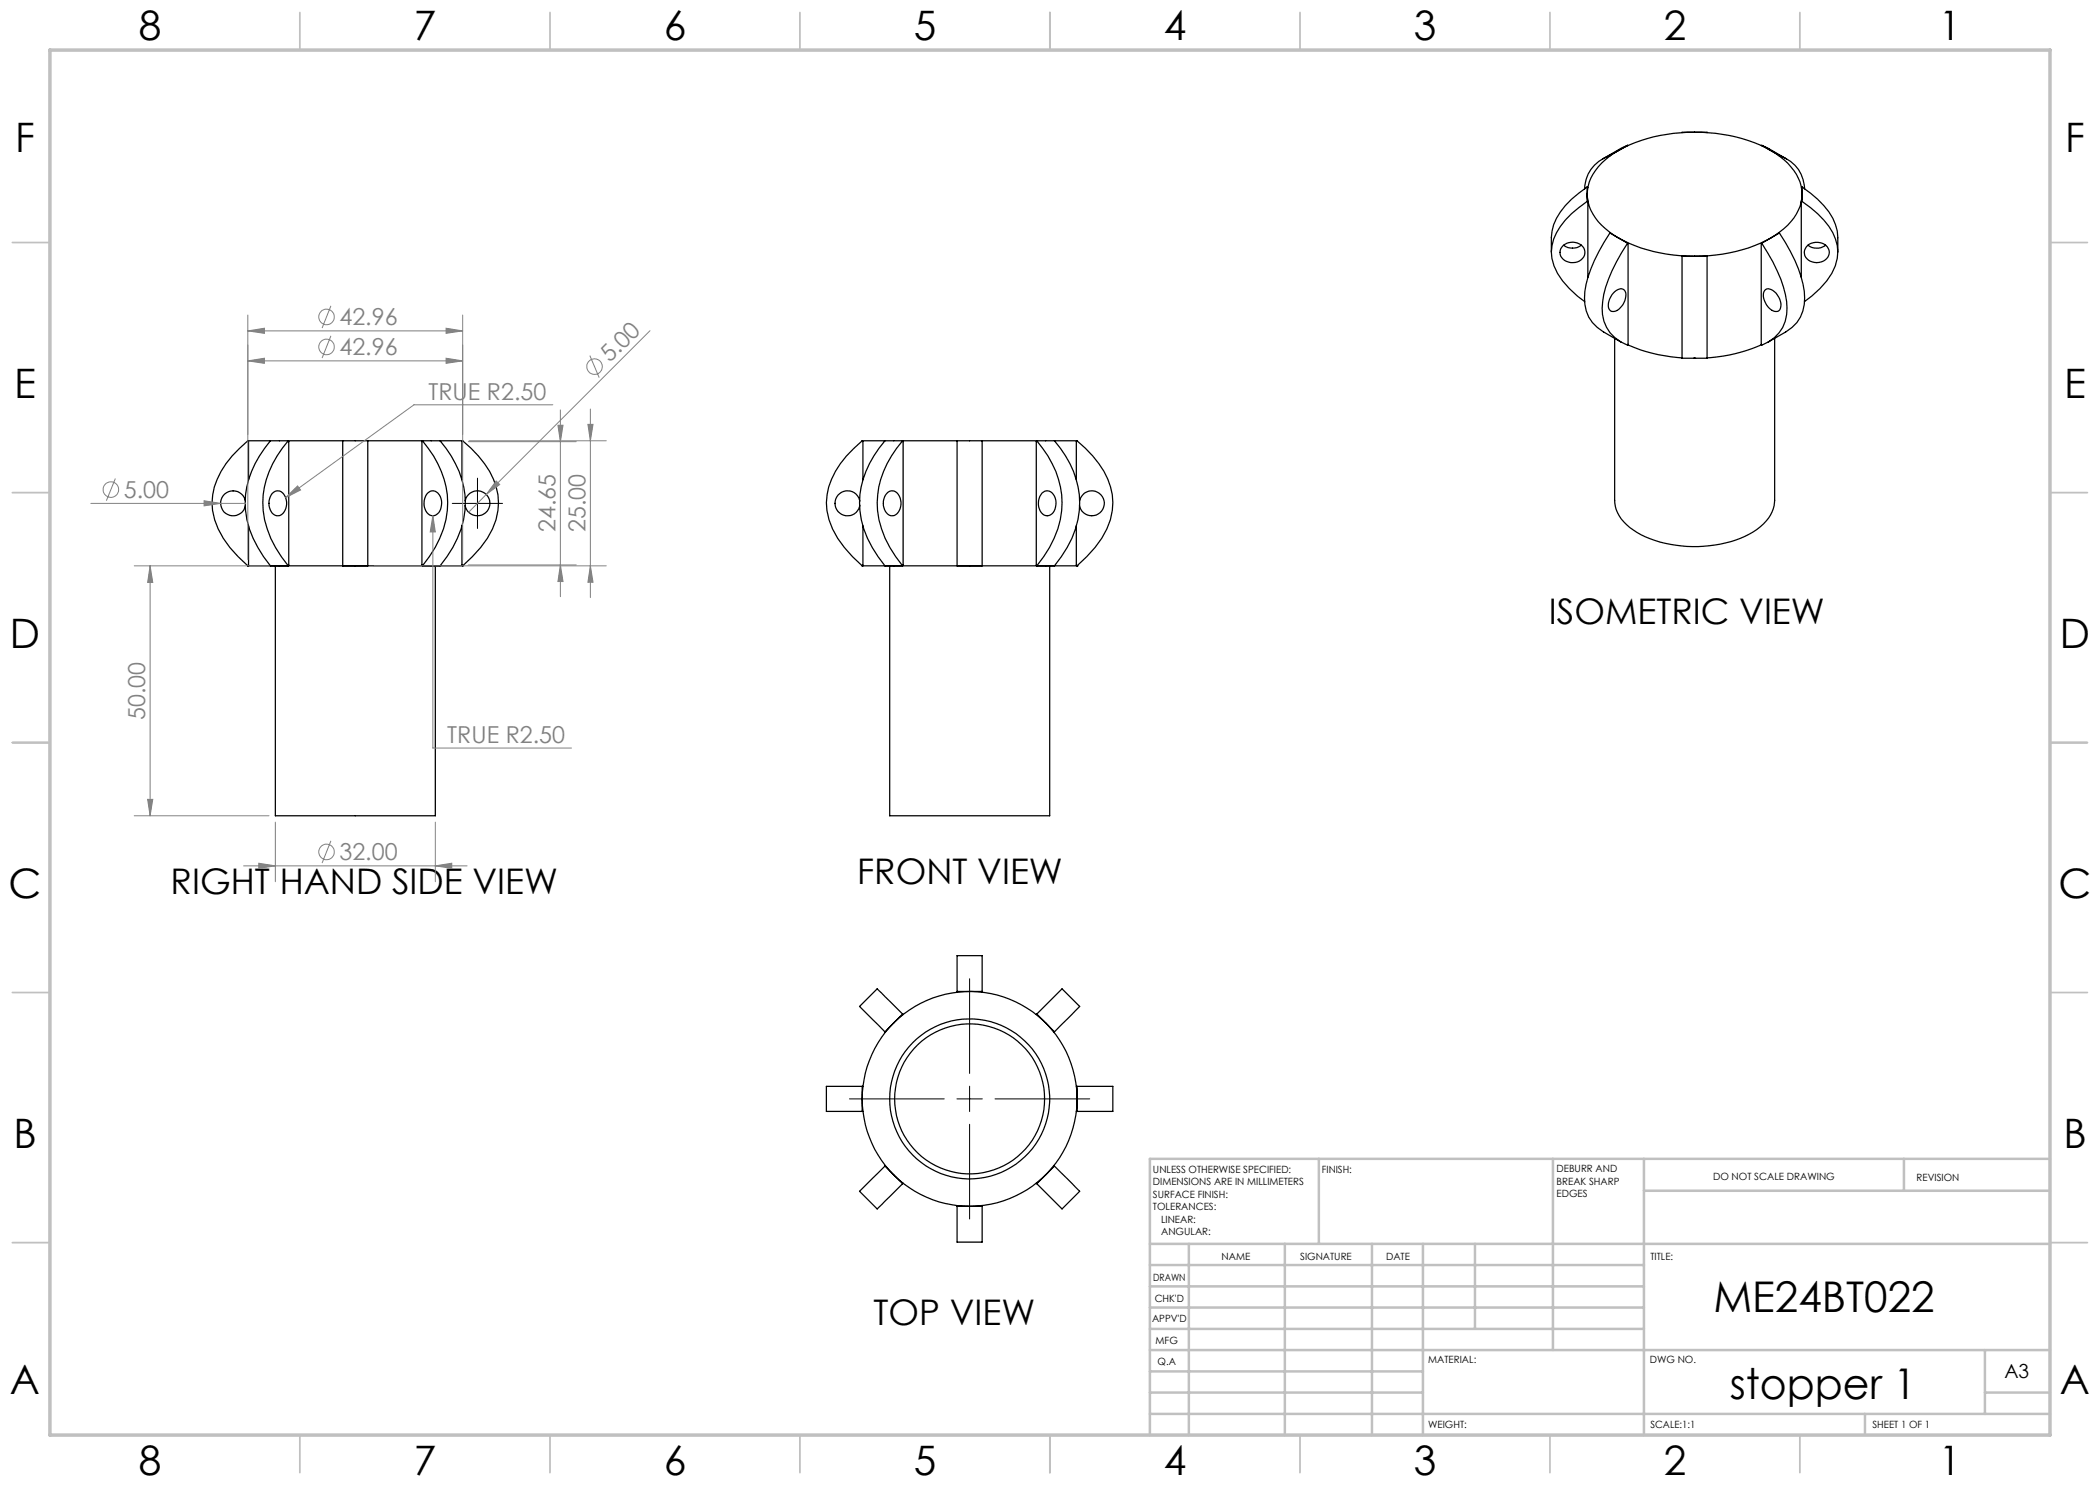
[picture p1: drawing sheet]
<svg xmlns="http://www.w3.org/2000/svg" width="420mm" height="297mm" viewBox="0 0 420 297" stroke-linecap="round" stroke-linejoin="round" font-family="sans-serif">
<g fill="none" stroke="#000" stroke-width=".25">
<path d="M317.4 38.8l.2 1.6M317.4 38.8a9.9 9.9 0 0 0 4.5 7.6 30.8 30.8 0 0 0 21.2 4.6 25.9 25.9 0 0 0 13.7-5.3 9.3 9.3 0 0 0 3.6-6.9M317.4 37.4a16.3 16.3 0 0 0-6.7 7.5 15.4 15.4 0 0 0-.4 5.5M317.4 37.4v2.9M317.4 37.4l.2 .1M322 31.1a7.2 7.2 0 0 0-5.1 6.7M322 31.1v.1M323.7 30.1a33.5 33.5 0 0 1 24.7-2.4l3.6 1.3 2.1 1.1M323.7 30.1a11.7 11.7 0 0 0-6.1 7.1l-.2 1.6M323.7 30.1l-1.7 1M325.5 29.1l-1.2 .5-3.8 2.2M325.5 29.1l-1.8 1"/>
<path d="M325.5 29.1h.1M336.4 26.5h5M352.4 29.1l4.9 2.7M352.4 29.1l1.7 1M352.4 29.1h-.1M354.1 30.1a12 12 0 0 1 6.1 7.1l.2 1.6M354.1 30.1l1.8 1M355.9 31.1a7.2 7.2 0 0 1 5 6.7M355.9 31.1l-.1 .1M360.4 38.8l-.1 1.6M360.4 37.4a16.3 16.3 0 0 1 6.7 7.5 15.4 15.4 0 0 1 .5 5.5M360.4 37.4v2.9"/>
<path d="M360.4 37.4l-.1 .1M312.6 49.1a2.75 2.75 0 0 1 4.3 .8 2.3 2.3 0 0 1-3.2 2.5 1.91 1.91 0 0 1-1.6-1.3 1.91 1.91 0 0 1 .5-2zM312.7 49a2.89 2.89 0 0 0 3.6 0M317.4 40.3a16.3 16.3 0 0 0-6.7 7.5 8.4 8.4 0 0 0 1.8 8.4l1.4 1.5 1.6 1.5 1.4 1.1M317.4 40.3l.2 .1M317.6 40.4v15.1M322.7 58.6a1.59 1.59 0 0 1 2.2-.5 3.3 3.3 0 0 1-1.2 3.8 1.16 1.16 0 0 1-1.2 .4 1.16 1.16 0 0 1-.8-1l.2-1.5zM325.5 48.6l-3.5-2a29.9 29.9 0 0 0-5 11.7 7.5 7.5 0 0 0 3.7 8.1l3.5 2M325.5 48.6l.1 .1v20.2l-.1 .1a7.6 7.6 0 0 1-5-8.7 27.5 27.5 0 0 1 5-11.7zM336.4 51.3h5v20.3h-5zM352.2 48.7l.2-.1a30.5 30.5 0 0 1 4.9 11.7 7.6 7.6 0 0 1-4.9 8.7l-.2-.1zM352.4 48.6l3.5-2a29.1 29.1 0 0 1 5 11.7 7.5 7.5 0 0 1-3.8 8.1"/>
<path d="M353 58.1a1.6 1.6 0 0 1 2.2 .5 2.82 2.82 0 0 1 .6 3.5 1.78 1.78 0 0 1-2.3-.8 2.95 2.95 0 0 1-.5-3.2zM360.3 40.4v15.1M360.4 40.3a16.3 16.3 0 0 1 6.7 7.5 8.5 8.5 0 0 1-1.8 8.4l-1.3 1.5-3.1 2.6M360.4 40.3l-.1 .1M361.3 49.4a2.75 2.75 0 0 1 4.5 .6 2.35 2.35 0 0 1-3.3 2.4 1.88 1.88 0 0 1-1.2-3zM361.6 49a2.89 2.89 0 0 0 3.5 0M322.9 67.7v32.4a7.3 7.3 0 0 0 3.8 5.9 23.2 23.2 0 0 0 15.2 3.1 18.3 18.3 0 0 0 10.8-4.3 6.7 6.7 0 0 0 2.2-4.7v-32.4M325.5 69a31.8 31.8 0 0 0 10.9 2.6M352.3 69a31.7 31.7 0 0 1-10.9 2.6M357.2 66.4l-3.6 2M49.6 88.2h4.5M49.6 88.2a18.3 18.3 0 0 0-7.1 10.8 13.5 13.5 0 0 0 3.5 10.5l1.6 1.8 2 1.9"/>
<path d="M49.6 88.2l.1 .1v7.7M54.1 88.2a19.1 19.1 0 0 0-5 13.9 20.9 20.9 0 0 0 5 11.1h3.5M54.1 88.2h3.5M54.4 98.7a1.55 1.55 0 0 1 1.7-.5 1.55 1.55 0 0 1 1 1.4 2.84 2.84 0 0 1-1.1 3.5 1.76 1.76 0 0 1-2.1-1.6l-.1-1.3zM57.6 88.2a18.2 18.2 0 0 0-4.7 15.8 21.4 21.4 0 0 0 4.7 9.2M57.6 88.2h10.9M57.6 88.2l.1 .1v24.7l-.1 .2M68.5 88.2v25h5.1v-25M68.5 88.2h5.1M73.6 88.2h10.9M84.5 88.2a18.1 18.1 0 0 1 4.2 17.6 23.1 23.1 0 0 1-4.2 7.4M84.5 88.2h3.5"/>
<path d="M84.5 88.2l-.1 .1v24.7l.1 .2M85.5 98.6a1.5 1.5 0 0 1 2.6 .7 3.1 3.1 0 0 1-.9 3.7 1.56 1.56 0 0 1-2.2-1.2 3.2 3.2 0 0 1 .5-3.2zM88 88.2a18.1 18.1 0 0 1 4.2 17.6 23.1 23.1 0 0 1-4.2 7.4h-3.5M88 88.2h4.5M92.5 88.2a18.6 18.6 0 0 1 7.1 10.8 13.4 13.4 0 0 1-3.5 10.5l-1.6 1.8-2 1.9M92.5 88.2l-.1 .1v7.7M172.4 88.2h4.6M172.4 88.2a18.3 18.3 0 0 0-7 10.8 13.4 13.4 0 0 0 3.5 10.5l1.6 1.8 1.9 1.9M172.4 88.2l.2 .1v7.7M177 88.2a18.2 18.2 0 0 0-4.7 15.8 21.4 21.4 0 0 0 4.7 9.2h3.5M177 88.2h3.5M177.6 98.5a1.45 1.45 0 0 1 2.2 .7 2.94 2.94 0 0 1-1 3.9 2.05 2.05 0 0 1-2.1-2.4l.2-1.3z"/>
<path d="M180.5 88.2a18.2 18.2 0 0 0-4.7 15.8 21.4 21.4 0 0 0 4.7 9.2M180.5 88.2h10.9M180.5 88.2l.1 .1v24.7l-.1 .2M191.4 88.2v25h5v-25M191.4 88.2h5M196.4 88.2h11M207.4 88.2a18.1 18.1 0 0 1 4.2 17.6 23.1 23.1 0 0 1-4.2 7.4M207.4 88.2h3.5M207.4 88.2l-.1 .1v24.7l.1 .2M208.4 98.6a1.5 1.5 0 0 1 2.5 .7 3.1 3.1 0 0 1-.9 3.7 1.56 1.56 0 0 1-2.1-1.2 3.2 3.2 0 0 1 .5-3.2zM210.9 88.2a18.1 18.1 0 0 1 4.2 17.6 23.1 23.1 0 0 1-4.2 7.4h-3.5M210.9 88.2h4.5"/>
<path d="M215.4 88.2a18.6 18.6 0 0 1 7.1 10.8 13.4 13.4 0 0 1-3.5 10.5l-1.7 1.8-1.9 1.9M215.4 88.2l-.1 .1v7.7M49.1 100.2a2.49 2.49 0 0 0-3.9-1.7 2.49 2.49 0 0 0 0 4.2 2.49 2.49 0 0 0 3.9-1.6M49.6 113.2h.1M49.6 113.2h42.9M49.7 105.2v7.8l-.1 .2M55.1 113.2v50h32v-50M92.4 105.2v7.8l.1 .2M92.5 113.2h.1M93 100.2a2.49 2.49 0 0 1 3.9-1.6 2.49 2.49 0 0 1 0 4.1 2.49 2.49 0 0 1-3.9-1.6M172 100.2a2.51 2.51 0 0 0-3.9-1.7 2.51 2.51 0 0 0 0 4.2 2.51 2.51 0 0 0 3.9-1.6M172.4 113.2h.1"/>
<path d="M172.4 113.2h43M172.6 105.2v7.8l-.2 .2M177.9 113.2v50h32v-50M215.3 105.2v7.8l.1 .2M215.4 113.2h.1M215.9 100.2a2.51 2.51 0 0 1 3.9-1.6 2.51 2.51 0 0 1 0 4.1 2.51 2.51 0 0 1-3.9-1.6M191.4 198.3v-7.2h5v7.2M191.4 198.3v.1M191.4 198.3h5M196.4 198.3v.1M172.4 217.3h-7.1v5h7.1M172.4 217.3h.2"/>
<path d="M172.4 217.3v5M177 206.4l.1 .1M180.5 202.8l-5.1-5-3.5 3.5 5.1 5.1M180.5 202.8l-3.5 3.6M180.5 202.8l.1 .1M207.4 202.8l5-5 3.5 3.5-5 5.1M207.4 202.8l-.1 .1M207.4 202.8l3.5 3.6M210.9 206.4l-.1 .1M215.3 217.3h.1M215.4 217.3h7.2v5h-7.2M215.4 217.3v5"/>
<path d="M172.4 222.3h.2M177 233.2l-5.1 5.1 3.5 3.5 5.1-5.1M177 233.2l3.5 3.5M177.1 233.1l-.1 .1M180.6 236.6l-.1 .1M207.3 236.6l.1 .1M210.8 233.1l.1 .1M210.9 233.2l5 5.1-3.5 3.5-5-5.1M210.9 233.2l-3.5 3.5M215.3 222.3h.1M191.4 241.3v7.1h5v-7.1M191.4 241.3h5"/>
<path d="M191.4 241.1v.2M196.4 241.1v.2"/>
<circle cx="193.9" cy="219.8" r="15"/>
<circle cx="193.9" cy="219.8" r="21.5"/>
<circle cx="193.9" cy="219.8" r="16"/>
</g>
<g fill="none" stroke="#808080" stroke-width=".2">
<path d="M49.6 66.2l3.3-.6v1.1zM49.6 72.2l3.3-.6v1.1zM49.6 63v48.9M49.6 66.2h42.9M49.6 72.2h42.9M66.2 67.2l-1.8 4.4M66.2 61.2l-1.8 4.4M89.2 65.6l3.3 .6-3.3 .5zM89.2 71.6l3.3 .6-3.3 .5zM92.5 63v48.9M118 71.1l1.8 4.4M130 66.1l-32.7 32.8"/>
<path d="M23.1 95.7l-1.8 4.5M57.1 99.5l2.4-2.3 .6 .8zM93.7 88.3h21.6M93.8 88.2h27.4M97.3 98.9l-3.6 3.5M99.2 96.2l.7 .7-2.6 2zM110.6 81h-27.8l-25.7 18.5M111.6 85.1h1l-.5 3.2zM112.1 82v37.3M117.6 84.9h1l-.5 3.3zM118.1 81.8v37.7M18.2 100.7h30.9"/>
<path d="M26.8 113.2h27M30 113.2l.6 3.3h-1.1zM30 113.2v50M40.8 100.2l3.3 .5-3.3 .5zM74.8 113.2h46.4M86.6 103.1l.5 3.3h-1.1zM86.6 103.1v46.5h27.7M93.7 113h21.6M112.1 113l.5 3.3h-1zM118.1 113.2l.5 3.2h-1zM29.5 159.9h1.1l-.6 3.3zM26.8 163.2h27"/>
<path d="M48.7 173.2h44.7M51.8 172.6l3.3 .6-3.3 .5zM55.1 164.4v12M66.2 168.2l-1.8 4.4M87.1 173.2l3.2-.6v1.1zM87.1 164.4v12"/>
<circle cx="65.3" cy="63.4" r="1.55"/>
<circle cx="65.3" cy="69.4" r="1.55"/>
<circle cx="118.9" cy="73.3" r="1.57"/>
<circle cx="22.2" cy="97.9" r="1.55"/>
<circle cx="65.3" cy="170.4" r="1.55"/>
</g>
<path d="M95.5 95.6v10.1M90.5 100.7h10M193.9 195.8v18.9M169.9 219.8h18.9M191.4 219.8h5.1M193.9 217.2v5.1M199 219.8h18.9M193.9 224.9v18.9" fill="none" stroke="#000" stroke-width=".2"/>
<g fill="none" stroke="#c0c0c0" stroke-width=".35">
<path d="M60 2.5v7.5M110 2.5v7.5M160 2.5v7.5M210 2.5v7.5M260 2.5v7.5M310 2.5v7.5M360 2.5v7.5M2.5 48.5h7.5M410 48.5h7.5M2.5 98.5h7.5M410 98.5h7.5M2.5 148.5h7.5"/>
<path d="M410 148.5h7.5M2.5 198.5h7.5M410 198.5h7.5M2.5 248.5h7.5M410 248.5h7.5M60 287v7.5M110 287v7.5M160 287v7.5M210 287v7.5M260 287v7.5M310 287v7.5M360 287v7.5"/>
</g>
<g fill="none" stroke="#c0c0c0" stroke-width=".5">
<path d="M263.8 231.8v17M310.6 231.8v38.2M328.8 231.8v55.2M328.8 238.2h81.2M380.8 231.8v6.4M410 231.8h-180v55.2M230 248.8h180M230 257.3h98.8M230 253h98.8M237.8 248.8v38.2M257 248.8v38.2M274.4 248.8v38.2"/>
<path d="M284.6 248.8v38.2M295 248.8v17M230 265.8h98.8M230 261.5h98.8M230 278.5h54.6M230 274.3h54.6M230 270h180M397 278.5h13M397 270v12.8M230 282.8h180M373 282.8v4.2"/>
</g>
<path d="M10 10h400v277h-400z" fill="none" stroke="#c0c0c0" stroke-width=".7"/>
<g fill="#808080">
<path d="M40.8 100.2l3.3 .5-3.3 .5z"/>
<path d="M99.2 96.2l.7 .7-2.6 2z"/>
<path d="M87.1 173.2l3.2-.6v1.1zM51.8 172.6l3.3 .6-3.3 .5zM89.2 65.6l3.3 .6-3.3 .5zM49.6 66.2l3.3-.6v1.1z"/>
<path d="M57.1 99.5l3-1.5-.6-.8zM86.6 103.1l-.6 3.3h1.1zM49.6 72.2l3.3-.6v1.1zM89.2 71.6l3.3 .6-3.3 .5z"/>
<path d="M112.1 113l.5 3.3h-1zM111.6 85.1h1l-.5 3.2z"/>
<path d="M30 113.2l.6 3.3h-1.1zM29.5 159.9h1.1l-.6 3.3zM117.6 84.9h1l-.5 3.3zM118.1 113.2l.5 3.2h-1z"/>
</g>
<g font-size="8.5">
<text x="342.7" y="262.4">ME24BT022</text>
<text x="346" y="279.7">stopper 1</text>
</g>
<g font-size="8.1">
<text x="27.7" y="8">8</text>
<text x="82.7" y="8">7</text>
<text x="132.7" y="8">6</text>
<text x="182.7" y="8">5</text>
<text x="232.7" y="8">4</text>
<text x="282.7" y="8">3</text>
<text x="332.7" y="8">2</text>
<text x="387.7" y="8">1</text>
<text x="3" y="30.4">F</text>
<text x="413" y="30.4">F</text>
<text x="2.8" y="79.6">E</text>
<text x="412.8" y="79.6">E</text>
<text x="2" y="129.6">D</text>
<text x="412" y="129.6">D</text>
<text x="1.7" y="179.6">C</text>
<text x="411.7" y="179.6">C</text>
<text x="2.7" y="229.6">B</text>
<text x="412.7" y="229.6">B</text>
<text x="2" y="278.9">A</text>
<text x="412" y="278.9">A</text>
<text x="27.7" y="295">8</text>
<text x="82.7" y="295">7</text>
<text x="132.7" y="295">6</text>
<text x="182.7" y="295">5</text>
<text x="232.7" y="295">4</text>
<text x="282.7" y="295">3</text>
<text x="332.7" y="295">2</text>
<text x="387.7" y="295">1</text>
</g>
<g font-size="7.1">
<text x="309.8" y="124.9">ISOMETRIC VIEW</text>
<text x="34.1" y="178.9">RIGHT HAND SIDE VIEW</text>
<text x="171.4" y="176.9">FRONT VIEW</text>
<text x="174.7" y="264.9">TOP VIEW</text>
</g>
<g font-size="4.7" fill="#808080">
<text x="67.9" y="65.1">42.96</text>
<text x="67.9" y="71.1">42.96</text>
<text x="121.9" y="72.7" transform="rotate(-45 121.9 72.7)">5.00</text>
<text x="85.7" y="79.9">TRUE R2.50</text>
<text x="24.8" y="99.6">5.00</text>
<text x="111.1" y="106.5" transform="rotate(-90 111.1 106.5)">24.65</text>
<text x="117.1" y="106.5" transform="rotate(-90 117.1 106.5)">25.00</text>
<text x="29" y="144" transform="rotate(-90 29 144)">50.00</text>
<text x="89.5" y="148.6">TRUE R2.50</text>
<text x="67.9" y="172.1">32.00</text>
</g>
<text font-size="3.9" x="400.9" y="275.5">A3</text>
<g font-size="2">
<text x="230.6" y="234.6">UNLESS OTHERWISE SPECIFIED:</text>
<text x="230.6" y="237.1">DIMENSIONS ARE IN MILLIMETERS</text>
<text x="230.6" y="239.6">SURFACE FINISH:</text>
<text x="264.4" y="234.6">FINISH:</text>
<text x="311.3" y="234.5">DEBURR AND</text>
<text x="311.3" y="237">BREAK SHARP</text>
<text x="311.3" y="239.5">EDGES</text>
<text x="342.6" y="236">DO NOT SCALE DRAWING</text>
<text x="383.3" y="236.2">REVISION</text>
<text x="230.6" y="242.1">TOLERANCES:</text>
<text x="232.2" y="244.6">LINEAR:</text>
<text x="232.2" y="247.1">ANGULAR:</text>
<text x="244.3" y="252">NAME</text>
<text x="260" y="251.9">SIGNATURE</text>
<text x="277.2" y="251.9">DATE</text>
<text x="330.1" y="251.9">TITLE:</text>
<text x="230.6" y="256.1">DRAWN</text>
<text x="230.9" y="260.3">CHK'D</text>
<text x="230.4" y="264.4">APPV'D</text>
<text x="231.1" y="268.8">MFG</text>
<text x="231.5" y="273">Q.A</text>
<text x="285.6" y="272.5">MATERIAL:</text>
<text x="330" y="272.5">DWG NO.</text>
<text x="285.6" y="285.5">WEIGHT:</text>
<text x="330.1" y="285.6">SCALE:1:1</text>
<text x="374.5" y="285.6">SHEET 1 OF 1</text>
</g>
</svg>
